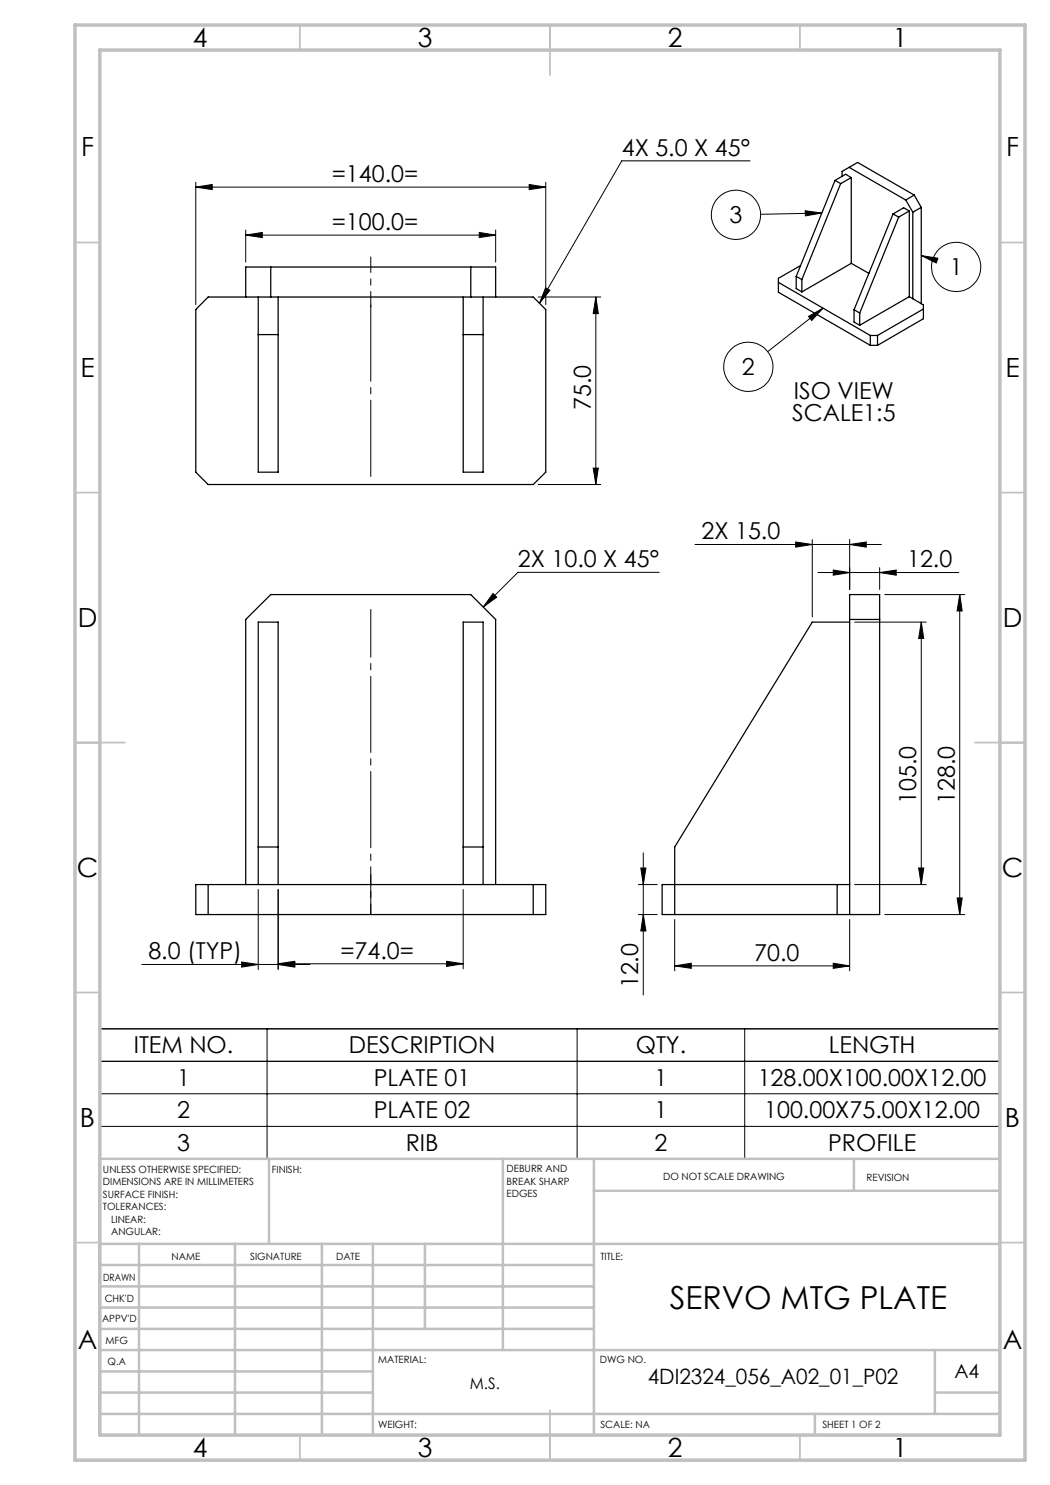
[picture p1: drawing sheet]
<svg xmlns="http://www.w3.org/2000/svg" width="210mm" height="297mm" viewBox="0 0 210 297" stroke-linecap="round" stroke-linejoin="round" font-family="sans-serif">
<g fill="none" stroke="#000" stroke-width=".2">
<path d="M39.2 37.4l3.2-.5v1zM39.2 36.4v24.5M39.2 37.4h69.9M105.8 36.9l3.3 .5-3.3 .5zM109.1 36.4v24.5M150 32.2h-25.6l-16.5 28.5M49.1 47l3.4-.5v1zM49.1 46v6.4M49.1 47h50M95.8 46.5l3.3 .5-3.3 .5zM99.1 46v6.4M107.6 59.4h12.6"/>
<path d="M109.1 57.6l.9 .5-2.1 2.6zM119.2 59.4l.5 3.3h-1.1zM119.2 59.4v37.5M161 42.2l3.4 .4-3.3 .6zM164.4 42.6l-12.3 .3M184.3 51.1l3.3 .5-.3 1zM184.3 51.1l2.2 .8M161.7 63.3l2.9-1.7-2.3 2.5zM164.6 61.6l-11.1 8.7M107.6 96.9h12.6M118.6 93.6h1.1l-.5 3.3zM98.6 118.7l.7 .7-2.7 2z"/>
<path d="M131.8 114.5h-28.2l-7 6.9M139 108.9h37.3M159.1 108.4l3.4 .5-3.4 .5zM162.5 107.9v15.5M163.6 114.5h28.2M166.7 114l3.2 .5-3.2 .5zM169.9 108.9l3.3-.5v1zM169.9 107.9v10M175.9 114.5l3.3-.5v1zM175.9 113.5v4.4M177 118.9h15.9M191.9 118.9l.5 3.3h-1z"/>
<path d="M191.9 118.9v64M170.9 124.4h14.3M184.3 124.4l.4 3.3h-1zM184.3 124.4v52.5M51.6 177.9v16M55.6 177.9v16M92.6 177.9v15.9M127.7 176.9h3.7M128.2 173.6h1l-.5 3.3zM128.7 170.6v28.4M170.9 176.9h14.3M183.7 173.6h1l-.4 3.3z"/>
<path d="M191.4 179.6h1l-.5 3.3zM28.4 192.9h33.6M48.3 192.4l3.3 .5-3.3 .5zM55.6 192.9l3.3-.5v1zM55.6 192.8l3.3-.5v1zM55.6 192.8h37M89.3 192.3l3.3 .5-3.3 .5zM127.7 182.9h3.7M128.7 182.9l.5 3.3h-1zM134.9 193.2l3.4-.6v1.1zM134.9 183.9v10.3M134.9 193.2h35"/>
<path d="M166.7 192.6l3.2 .6-3.2 .5zM169.9 183.9v10.3M177 182.9h15.9M20 218.8h179.9M20 212.3h179.9M20 205.8h179.9v26h-179.9zM53.4 205.8v26M115.4 205.8v26M148.9 205.8v26M20 225.3h179.9"/>
<circle cx="147.2" cy="43" r="4.9"/>
<circle cx="191.2" cy="53.4" r="4.9"/>
<circle cx="149.7" cy="73.4" r="4.9"/>
</g>
<path d="M74.2 174.9v8" fill="none" stroke="#000" stroke-width=".2" stroke-dasharray="15.2 1.3 1.3 1.3" stroke-dashoffset="13.1"/>
<path d="M74.2 182.9v-61" fill="none" stroke="#000" stroke-width=".2" stroke-dasharray="15.2 1.3 1.3 1.3" stroke-dashoffset="5.7"/>
<path d="M74.2 96.4v-36.5" fill="none" stroke="#000" stroke-width=".2" stroke-dasharray="15.2 1.3 1.3 1.3" stroke-dashoffset="-1.1"/>
<path d="M74.2 51.4v10" fill="none" stroke="#000" stroke-width=".2" stroke-dasharray="15.2 1.3 1.3 1.3" stroke-dashoffset="12.1"/>
<g fill="none" stroke="#c0c0c0" stroke-width=".35">
<path d="M60 5v5M110 5v10M160 5v5M15 48.5h5M200 48.5h5M15 98.5h5M200 98.5h5M15 148.5h10M195 148.5h10M15 198.5h5M200 198.5h5M15 248.5h5"/>
<path d="M200 248.5h5M60 287v5M110 282v10M160 287v5"/>
</g>
<g fill="none" stroke="#c0c0c0" stroke-width=".5">
<path d="M53.8 231.8v17M100.6 231.8v38.2M118.8 231.8v55.2M118.8 238.2h81.2M170.8 231.8v6.4M200 231.8h-180v55.2M20 248.8h180M20 257.3h98.8M20 253h98.8M27.8 248.8v38.2M47 248.8v38.2M64.4 248.8v38.2"/>
<path d="M74.6 248.8v38.2M85 248.8v17M20 265.8h98.8M20 261.5h98.8M20 278.5h54.6M20 274.3h54.6M20 270h180M187 278.5h13M187 270v12.8M20 282.8h180M163 282.8v4.2"/>
</g>
<path d="M15 5h190v287h-190zM20 10h180v277h-180z" fill="none" stroke="#c0c0c0" stroke-width=".7"/>
<g fill="#000">
<path d="M95.8 46.5l3.3 .5-3.3 .5zM49.1 47l3.4-.5v1z"/>
<path d="M119.2 59.4l.5 3.3h-1.1zM118.6 93.6h1.1l-.5 3.3zM184.3 124.4l.4 3.3h-1zM183.7 173.6h1l-.4 3.3z"/>
<path d="M184.3 51.1l3.3 .5-.3 1zM161 42.2l3.4 .4-3.3 .6zM161.7 63.3l2.9-1.7-2.3 2.5z"/>
<path d="M159.1 108.4l3.4 .5-3.4 .5zM169.9 108.9l3.3-.5v1z"/>
<path d="M55.6 192.9l3.3-.5v1zM48.3 192.4l3.3 .5-3.3 .5z"/>
<path d="M55.6 192.8l3.3-.5v1zM89.3 192.3l3.3 .5-3.3 .5zM98.6 118.7l.7 .7-2.7 2zM39.2 37.4l3.2-.5v1zM105.8 36.9l3.3 .5-3.3 .5zM109.1 57.6l.9 .5-2.1 2.6zM166.7 114l3.2 .5-3.2 .5zM175.9 114.5l3.3-.5v1z"/>
<path d="M128.7 182.9l.5 3.3h-1zM128.2 173.6h1l-.5 3.3z"/>
<path d="M134.9 193.2l3.4-.6v1.1zM166.7 192.6l3.2 .6-3.2 .5z"/>
<path d="M191.4 179.6h1l-.5 3.3zM191.9 118.9l.5 3.3h-1z"/>
</g>
<g fill="none" stroke="#000" stroke-width=".25">
<path d="M167 36.1l1.1 .6M167 36.1l-7.8 19.2M168.1 36.7l-7.7 19.2M169.8 33.5l-1.4 .8v1M169.8 33.5l11.4 6.5M169.8 33.5l1.7-1 11.3 6.5M170.3 35.5v17.2M170.3 35.5l-2.2 1.2M170.3 35.5l-1.2-.6-2.1 1.2M182.8 39l-1.6 1M182.8 39l1.5 2.5M41.6 59.4h65l2.5 2.5v32.5l-2.5 2.5h-65l-2.4-2.5v-32.5z"/>
<path d="M49.1 59.4v-6h50v6M51.6 59.4v35h4v-35M54.2 53.4v6M92.6 59.4v35h4v-35M94.2 53.4v6M155.7 56.5l18.4 10.6M159.2 55.3l1.2 .6M159.2 55.3v2.4l1.2 .7M160.1 53.1l-4.4 2.6v2.8l18.4 10.6M160.4 55.9v2.5M170.3 52.7l3.5 2M170.3 52.7l-9.9 5.7"/>
<path d="M178.6 42.8l-7.8 19.1M178.6 42.8l1.1 .6M179.7 43.4l-7.8 19.2M181.2 40l1.4 2.4M181.9 59.3l2.8 1.7v2.7l-9.2 5.4M181.9 42.2l-2.2 1.2M181.9 42.2v17.1M181.9 59.3l-10 5.7M181.9 42.2l-1.2-.6-2.1 1.2M182.6 42.4v17.4M184.3 41.5l-1.7 .9M184.3 41.5v19.2"/>
<path d="M51.6 66.9h4M92.6 66.9h4M170.8 61.9l1.1 .7M170.8 61.9v2.5l1.1 .6M171.9 62.6v2.4M174.1 67.1v2M174.1 67.1h1.4M174.1 69.1h1.4M175.5 67.1v2M184.7 61.8l-9.2 5.3M169.9 124.4h-7.4l-27.6 45v13.5M169.9 123.9h6"/>
<path d="M39.2 176.9h69.9v6h-69.9zM41.6 176.9v6M49.1 176.9v-53l5.1-5h40l4.9 5v53M51.6 169.4h4M51.6 176.9v-52.5h4v52.5M92.6 169.4h4M92.6 176.9v-52.5h4v52.5M106.6 176.9v6M167.4 176.9v6M169.9 176.9h-37.5v6h43.5v-64h-6v64"/>
</g>
<text font-size="6.3" x="134" y="261.8">SERVO MTG PLATE</text>
<g font-size="5.3">
<text x="38.5" y="9.5">4</text>
<text x="83.5" y="9.5">3</text>
<text x="133.6" y="9.5">2</text>
<text x="178.6" y="9.5">1</text>
<text x="16.2" y="31.3">F</text>
<text x="201.2" y="31.3">F</text>
<text x="16.1" y="75.5">E</text>
<text x="201.1" y="75.5">E</text>
<text x="15.5" y="125.5">D</text>
<text x="200.5" y="125.5">D</text>
<text x="15.4" y="175.5">C</text>
<text x="200.4" y="175.5">C</text>
<text x="16" y="225.5">B</text>
<text x="201" y="225.5">B</text>
<text x="15.5" y="269.8">A</text>
<text x="200.5" y="269.8">A</text>
<text x="38.5" y="291.5">4</text>
<text x="83.5" y="291.5">3</text>
<text x="133.6" y="291.5">2</text>
<text x="178.6" y="291.5">1</text>
</g>
<g font-size="4.7">
<text x="124.4" y="31.1">4X 5.0 X 45°</text>
<text x="66.4" y="36.4">=140.0=</text>
<text x="66.4" y="46">=100.0=</text>
<text x="145.9" y="44.7">3</text>
<text x="190" y="55.1">1</text>
<text x="148.4" y="75">2</text>
<text x="118.2" y="82" transform="rotate(-90 118.2 82)">75.0</text>
<text x="158.8" y="79.7">ISO VIEW</text>
<text x="158.4" y="84.3">SCALE1:5</text>
<text x="140.3" y="107.9">2X 15.0</text>
<text x="103.6" y="113.4">2X 10.0 X 45°</text>
<text x="181.4" y="113.5">12.0</text>
<text x="183.2" y="160.8" transform="rotate(-90 183.2 160.8)">105.0</text>
<text x="190.9" y="160.8" transform="rotate(-90 190.9 160.8)">128.0</text>
<text x="29.7" y="191.9">8.0 (TYP)</text>
<text x="68.1" y="191.7">=74.0=</text>
<text x="127.7" y="197.7" transform="rotate(-90 127.7 197.7)">12.0</text>
<text x="150.9" y="192.1">70.0</text>
<text x="26.8" y="210.7">ITEM NO.</text>
<text x="69.8" y="210.7">DESCRIPTION</text>
<text x="127.1" y="210.7">QTY.</text>
<text x="165.8" y="210.7">LENGTH</text>
<text x="35.4" y="217.2">1</text>
<text x="74.8" y="217.2">PLATE 01</text>
<text x="130.9" y="217.2">1</text>
<text x="151.5" y="217.2">128.00X100.00X12.00</text>
<text x="35.4" y="223.7">2</text>
<text x="74.8" y="223.7">PLATE 02</text>
<text x="130.9" y="223.7">1</text>
<text x="152.8" y="223.7">100.00X75.00X12.00</text>
<text x="35.4" y="230.2">3</text>
<text x="81.1" y="230.2">RIB</text>
<text x="130.9" y="230.2">2</text>
<text x="165.6" y="230.2">PROFILE</text>
</g>
<text font-size="4.2" x="129.5" y="276.8">4DI2324_056_A02_01_P02</text>
<text font-size="3.9" x="190.9" y="275.5">A4</text>
<text font-size="3.2" x="94" y="277.9">M.S.</text>
<g font-size="2">
<text x="20.6" y="234.6">UNLESS OTHERWISE SPECIFIED:</text>
<text x="20.6" y="237.1">DIMENSIONS ARE IN MILLIMETERS</text>
<text x="20.6" y="239.6">SURFACE FINISH:</text>
<text x="54.4" y="234.6">FINISH:</text>
<text x="101.3" y="234.5">DEBURR AND</text>
<text x="101.3" y="237">BREAK SHARP</text>
<text x="101.3" y="239.5">EDGES</text>
<text x="132.6" y="236">DO NOT SCALE DRAWING</text>
<text x="173.3" y="236.2">REVISION</text>
<text x="20.6" y="242.1">TOLERANCES:</text>
<text x="22.2" y="244.6">LINEAR:</text>
<text x="22.2" y="247.1">ANGULAR:</text>
<text x="34.3" y="252">NAME</text>
<text x="50" y="251.9">SIGNATURE</text>
<text x="67.2" y="251.9">DATE</text>
<text x="120.1" y="251.9">TITLE:</text>
<text x="20.6" y="256.1">DRAWN</text>
<text x="20.9" y="260.3">CHK'D</text>
<text x="20.4" y="264.4">APPV'D</text>
<text x="21.1" y="268.8">MFG</text>
<text x="21.5" y="273">Q.A</text>
<text x="75.6" y="272.5">MATERIAL:</text>
<text x="120" y="272.5">DWG NO.</text>
<text x="75.6" y="285.5">WEIGHT:</text>
<text x="120.1" y="285.6">SCALE: NA</text>
<text x="164.5" y="285.6">SHEET 1 OF 2</text>
</g>
</svg>
